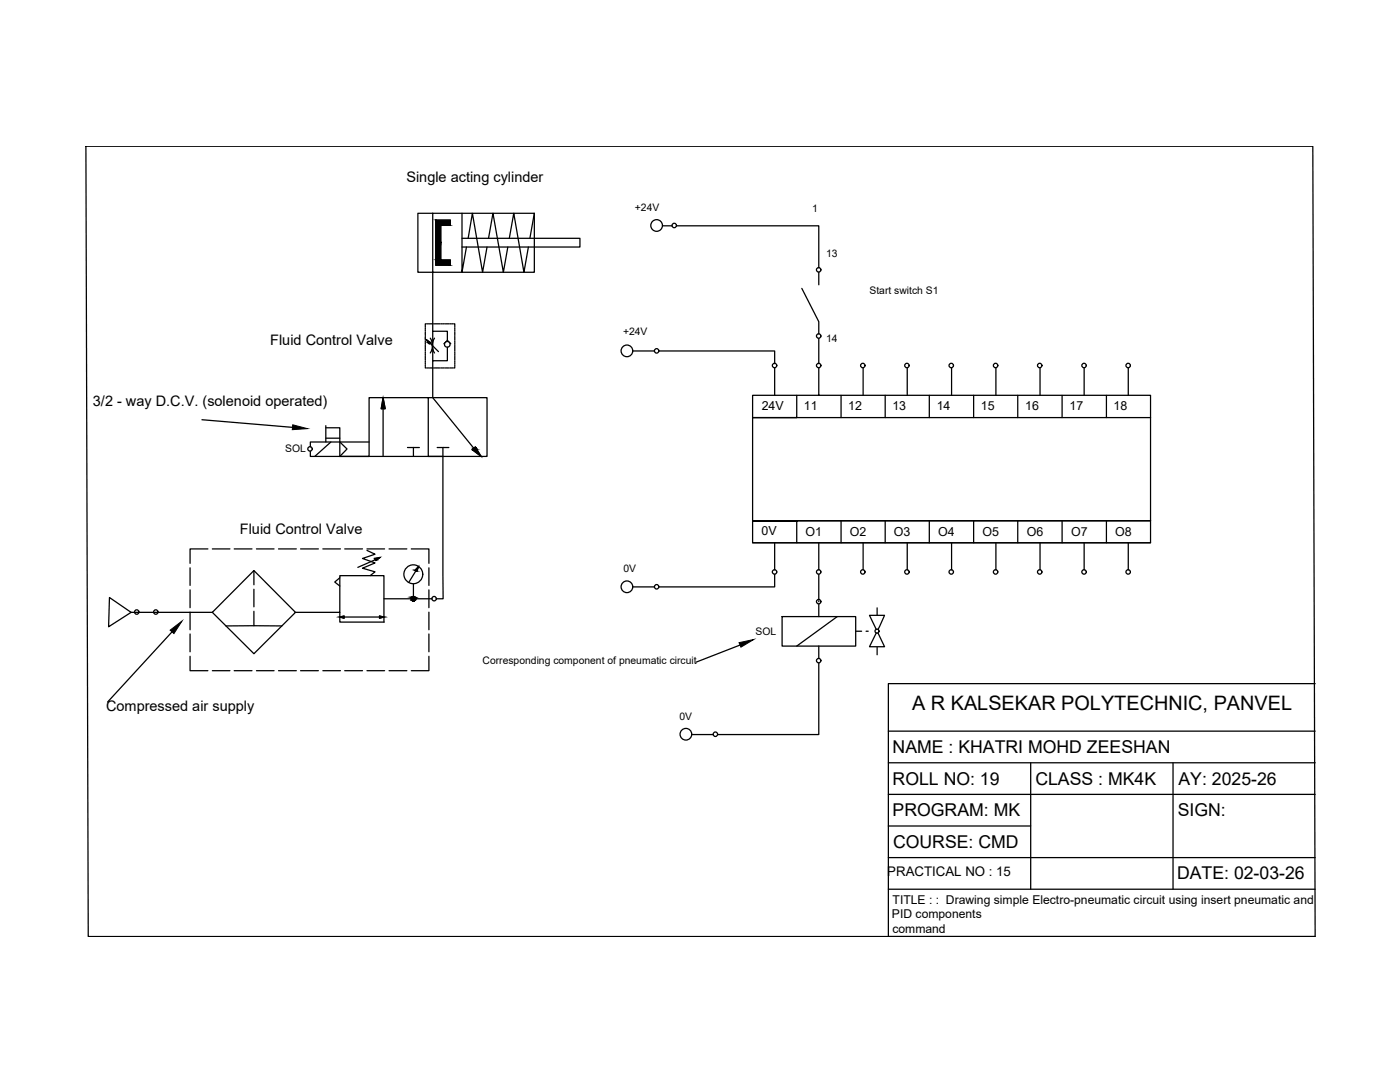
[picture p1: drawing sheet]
<svg xmlns="http://www.w3.org/2000/svg" width="279mm" height="216mm" viewBox="0 0 279 216" stroke-linecap="round" stroke-linejoin="round" font-family="sans-serif">
<!-- layer: PDF2_0 -->
<g fill="none" stroke="#000" stroke-width=".25">
<path d="M17.1 29.2h244.9l.5 157.7h-244.9zM86.4 42.6v11.7h-3v-11.7h23.2v11.7h-20.2v11.8M87 43.9h2.9v1.1h-1.9v6.9h1.9v1h-2.9zM92.2 42.6v11.7l.9-5M92.2 47.6h23.5v1.7h-23.5M93.4 47.6l.9-5 2 11.7 .9-5M97.5 47.6l.9-5 2.1 11.7 .8-5M101.6 47.6l.9-5 2.1 11.7 .9-5M106.6 42.6l-.9 5M132.2 45.1h2M135 45.1h28.4v8.3M160 57.5l3.4 6.7v2.4"/>
<path d="M163.4 54.3v2.5M84.9 73.3v.1h.2M84.9 64.9v.3M84.9 65.4v.3M84.9 65.8v.3M84.9 66.3v.3M84.9 66.6v.3M84.9 67.1v.3M84.9 67.5v.3M84.9 68v.3M84.9 68.4v.3M84.9 68.9v.3"/>
<path d="M84.9 69.3v.3M84.9 69.7v.3M84.9 70.2v.3M84.9 70.6v.3M84.9 71.1v.3M84.9 71.5v.3M84.9 72v.3M84.9 72.4v.3M84.9 72.9v.2M85.1 64.6h-.2v.2M85.3 73.4h.2M85.3 64.6h.2"/>
<path d="M85.5 79.3v11.8h11.7v-11.8h-23.5v11.8h-5.9v-5.7h-2.8M85.7 73.4h.3M85.7 64.6h.3M85.7 68.6l-.7-.9 .9 .6-.2 .3M85.8 68.5l1.7 1.7M85.9 67.5a2.69 2.69 0 0 1 0 2.9M86.1 73.4h.4M86.1 64.6h.4M86.7 73.4h.3M86.7 64.6h.3M86.7 67.5a2.69 2.69 0 0 0 0 2.9M87.1 73.4h.3"/>
<path d="M87.1 64.6h.3M87.5 73.4h.3M87.5 64.6h.3M88 73.4h.3M88 64.6h.3M88.4 73.4h.3M88.4 64.6h.3M88.6 68.6l.7-.7 .7 .7M88.8 68.4a.57 .57 0 0 0 .5 .9 .57 .57 0 0 0 .4-.9M88.9 73.4h.3M88.9 64.6h.3M88.9 68.2h.7"/>
<path d="M89.3 69.3v2.7h-2.9v7.3l8.2 10.2M89.3 67.9v-1.8h-2.9v5.9M89.3 73.4h.3M89.3 64.6h.3M89.7 73.4h.3M89.7 64.6h.3M90.2 73.4h.3M90.2 64.6h.3M90.6 64.6h.2v.2M90.8 73.3l-.2 .1M90.8 64.9v.3M90.8 65.4v.3"/>
<path d="M90.8 65.8v.3M90.8 66.3v.3M90.8 66.6v.3M90.8 67.1v.3M90.8 67.5v.3M90.8 68v.3M90.8 68.4v.3M90.8 68.9v.3M90.8 69.3v.3M90.8 69.7v.3M90.8 70.2v.3M90.8 70.6v.3"/>
<path d="M90.8 71.1v.3M90.8 71.5v.3M90.8 72v.3M90.8 72.4v.3M90.8 72.9v.2M126.4 70h4.2M131.5 70h23.1v2.6M154.6 73.4v5.5M159 78.9v4.4h-8.8h79.4M163.4 73.4v5.5h66.2v29.4h-79.4v-29.4h13.2M163.4 67.5v5.1M167.9 78.9v4.4"/>
<path d="M172.3 73.4v5.5M176.7 78.9v4.4M181.1 73.4v5.5M185.5 78.9v4.4M189.9 73.4v5.5M194.3 78.9v4.4M198.8 73.4v5.5M203.1 78.9v4.4M207.6 73.4v5.5M212 78.9v4.4M216.4 73.4v5.5M220.8 78.9v4.4"/>
<path d="M225.2 73.4v5.5M40.3 83.7l18.1 1.6M61.9 90.1v1h26.5v28.4h-1.3M65 84.9v3.3M65 87.4h2.8M66 88.2l-3.2 2.9M67.8 88.2l1.5 1.4-1.5 1.5M73.7 88.2h-11.8v1M76.2 81.5h.6M76.2 81.5h-.1l.4-2.2 .4 2.2h-.2M76.5 81.5v9.6M81.3 89.3h2.4"/>
<path d="M82.5 89.3v1.8M87.2 89.3h2.4M88.4 89.3v1.8M94.7 89.3l.2-.1 1.1 1.9-1.7-1.3 .1-.2M94.8 89.3l-.5 .3M37.9 113.3v3.5M37.9 117.7v3.6M41.5 109.5h-3.6v2.9M42.4 109.5h3.5M46.7 109.5h3.6M50.7 113.8v2.9M50.7 117.6v3.5"/>
<path d="M51.2 109.5h3.5M55.6 109.5h3.5M60 109.5h3.5M64.4 109.5h3.5M67.8 115.3l-1 .8 1 .8M68.8 109.5h3.5M73.2 109.8l1.6 .8-2.5 .8 2.5 .9-2.5 1.1 2.5 .7-.9 .8M73.2 109.5h3.6M74.8 111.4l1.1-.2-.9 .7zM74.9 111.7l-3.5 1.5M76.6 119.5h5.5M77.6 109.5h3.6"/>
<path d="M82.1 109.5h3.5v2.9M82.5 116.6v2.5M83 119.5h3.2M83.5 113l-.3 1-.4-.2zM83.5 113l-1.9 3.2M85.6 113.3v3.5M85.6 117.7v3.6M126.4 117.1h4.2M150.2 103.9h79.4h-79.4h8.8v4.4M150.2 108.3h79.4M154.6 114.6v2.5h-23.1M154.6 108.3v5.4"/>
<path d="M163.4 108.3v5.4M163.4 114.6v5M167.9 103.9v4.4M172.3 108.3v5.4M176.7 103.9v4.4M181.1 108.3v5.4M185.5 103.9v4.4M189.9 108.3v5.4M194.3 103.9v4.4M198.8 108.3v5.4M203.1 103.9v4.4M207.6 108.3v5.4"/>
<path d="M212 103.9v4.4M216.4 108.3v5.4M220.8 103.9v4.4M225.2 108.3v5.4M26.2 122.2l-4.5 2.9 .1-5.9 4.4 3h16.2l8.3-8.4 8.3 8.4-8.3 8.2-8.3-8.2M34.3 126.1l-12.8 14M37.9 131v2.8h3.6M37.9 122.1v3.6M37.9 126.5v3.6M42.4 133.8h3.5M46.7 133.8h3.6M50.7 122v2.9h5.6"/>
<path d="M50.7 124.9h-5.6M51.2 133.8h3.5M55.6 133.8h3.5M59 122.2h8.8v-7.3h8.8v9.2M60 133.8h3.5M64.4 133.8h3.5M67.8 122.2v1.9h8.9M67.8 123.1l.9-.2v.5zM68.7 123.1h7M68.8 133.8h3.5M73.2 133.8h3.6M75.7 122.9l.9 .2-.9 .3z"/>
<path d="M77.6 133.8h3.6M85.6 131v2.8h-3.5M85.6 122.1v3.6M85.6 126.5v3.6M147.7 128.7l-8.8 3.4M156.1 123h14.7v5.9h-14.7zM163.4 120.1h.1M163.4 132.3v14.3h-20.1M163.4 120.5v2.5M163.4 128.9v2.5M167.1 123l-8.1 5.9M170.8 126h1.2"/>
<path d="M172.8 126h.5M174.9 125.6l-1.4-2.8h3l-1.3 2.8M174.9 126.3l-1.4 2.7h3l-1.3-2.7M175 121.3v1.5M175 129.2v1.5M138.1 146.6h4.3"/>
<circle cx="131" cy="45" r="1.16"/>
<circle cx="134.6" cy="45" r=".44"/>
<circle cx="163.4" cy="53.8" r=".44"/>
<circle cx="125.1" cy="70" r="1.16"/>
<circle cx="131" cy="70" r=".44"/>
<circle cx="154.6" cy="72.9" r=".44"/>
<circle cx="163.4" cy="67" r=".44"/>
<circle cx="163.4" cy="72.9" r=".44"/>
<circle cx="172.2" cy="72.9" r=".44"/>
<circle cx="181" cy="72.9" r=".44"/>
<circle cx="189.8" cy="72.9" r=".44"/>
<circle cx="198.7" cy="72.9" r=".44"/>
<circle cx="207.5" cy="72.9" r=".44"/>
<circle cx="216.3" cy="72.9" r=".44"/>
<circle cx="225.1" cy="72.9" r=".44"/>
<circle cx="61.9" cy="89.6" r=".44"/>
<circle cx="82.5" cy="114.6" r="1.88"/>
<circle cx="82.5" cy="119.5" r=".44"/>
<circle cx="86.6" cy="119.5" r=".44"/>
<circle cx="125.1" cy="117.1" r="1.16"/>
<circle cx="131" cy="117.1" r=".44"/>
<circle cx="154.6" cy="114.1" r=".44"/>
<circle cx="163.4" cy="114.1" r=".44"/>
<circle cx="172.2" cy="114.1" r=".44"/>
<circle cx="181" cy="114.1" r=".44"/>
<circle cx="189.8" cy="114.1" r=".44"/>
<circle cx="198.7" cy="114.1" r=".44"/>
<circle cx="207.5" cy="114.1" r=".44"/>
<circle cx="216.3" cy="114.1" r=".44"/>
<circle cx="225.1" cy="114.1" r=".44"/>
<circle cx="27.3" cy="122.1" r=".44"/>
<circle cx="31.1" cy="122.1" r=".44"/>
<circle cx="163.4" cy="120.1" r=".44"/>
<circle cx="163.4" cy="131.8" r=".44"/>
<circle cx="175" cy="125.9" r=".4"/>
<circle cx="136.9" cy="146.5" r="1.16"/>
<circle cx="142.8" cy="146.5" r=".44"/>
</g>
<g fill="#000" stroke="#000" stroke-width=".2">
<path d="M76.5 79.3l.4 2.2h-.8zM85.5 68.5h.3zM58.4 84.8l2.9 .7-3 .2zM94.3 89.6h.9v.2zM74.8 111.4h.8l-.3 .3zM74.8 111.4l1.1-.2-.3 .2zM82.8 113.8h.5l-.1 .1zM83.5 113l-.2 .8h-.5zM34 125.7l2.3-1.8-1.6 2.5zM67.8 123.1h.9v.3zM67.8 123.1l.9-.2v.2zM75.7 122.9l.9 .2h-.9z"/>
<path d="M75.7 123.1h.9l-.9 .3zM147.5 128.2l2.9-.6-2.5 1.5z"/>
<path d="M87 45l1 3.4v-3.4zM87 45l1 3.4h-1zM87 48.4h1zM87 48.4h1zM87 48.4l1 3.5v-3.5zM87 48.4l1 3.5h-1z"/>
<path d="M87 43.9l2.9 1.1v-1.1zM87 43.9l2.9 1.1h-2.9z"/>
<path d="M87 51.9l2.9 1v-1zM87 51.9l2.9 1h-2.9z"/>
<path d="M85 67.7l.9 .6h-.4zM85.5 68.3h.4zM85.5 68.3l.4 .1zM85.5 68.4h.4zM85.5 68.4l.3 .1z"/>
<path d="M85.5 68.5l.2 .1zM85.6 68.6h.1z"/>
<path d="M94.3 89.6v.2h.9zM94.3 89.8h.9l.8 1.3z"/>
<path d="M94.9 89.2l.1 .1h-.3zM94.7 89.3l.3 .2v-.2zM94.7 89.3l.3 .2h-.4zM94.6 89.5l.6 .1-.2-.1zM94.3 89.6l.3-.1 .6 .1z"/>
<path d="M74.8 111.4l.1 .3h.4zM74.9 111.7h.4l-.3 .2z"/>
<path d="M82.4 119.1h.1zM82.3 119.1h.2z"/>
<path d="M82.3 119.1h.2zM82.2 119.1h.3z"/>
<path d="M82.2 119.1l.3 .1zM82.2 119.1l.3 .1z"/>
<path d="M82.2 119.2l.3 .1zM82.2 119.2l.3 .1z"/>
<path d="M82.1 119.3l.4 .1zM82.1 119.3l.4 .1z"/>
<path d="M82.1 119.4h.4zM82.1 119.4h.4z"/>
<path d="M82.1 119.4l.4 .1zM82.1 119.4l.4 .1z"/>
<path d="M82.5 119.1h.2zM82.5 119.1h.2z"/>
<path d="M82.5 119.1h.2zM82.5 119.1h.2z"/>
<path d="M82.5 119.1h.3zM82.5 119.1h.3z"/>
<path d="M82.5 119.1l.3 .1zM82.5 119.1l.3 .1z"/>
<path d="M82.8 113.8l.4 .1zM83 113.9h.2z"/>
<path d="M82.5 119.2l.4 .1zM82.5 119.2l.4 .1z"/>
<path d="M82.5 119.3l.4 .1zM82.5 119.3l.4 .1z"/>
<path d="M82.5 119.4h.5zM82.5 119.4h.5z"/>
<path d="M82.5 119.4l.5 .1zM82.5 119.4l.5 .1z"/>
<path d="M82.1 119.5l.9 .1zM82.1 119.5l.9 .1zM82.1 119.6h.9zM82.1 119.6h.8zM82.1 119.6h.8zM82.1 119.6l.8 .1zM82.1 119.7h.8zM82.1 119.7l.7 .1zM82.2 119.8h.6zM82.2 119.8l.6 .1zM82.3 119.9h.5zM82.3 119.9h.4zM82.3 119.9h.4zM82.3 119.9h.3zM82.4 119.9h.2zM82.4 119.9h.2z"/>
</g>
<!-- layer: 0 -->
<path d="M262.5 136.4h-85.2v50.5h85.2M177.3 145.9h85.2M177.3 152.2h85.2M177.3 158.5h85.2M205.7 152.2v25.2M234.1 152.2v25.2M177.3 171.1h85.2M177.3 164.8h28.4M177.3 177.4h85.2" fill="none" stroke="#000" stroke-width=".25"/>
<text font-size="4" x="182" y="141.7">A R KALSEKAR POLYTECHNIC, PANVEL</text>
<g font-size="3.5">
<text x="178.1" y="150.3">NAME : KHATRI MOHD ZEESHAN</text>
<text x="178.1" y="156.6">ROLL NO: 19</text>
<text x="206.6" y="156.6">CLASS : MK4K</text>
<text x="235.2" y="156.6">AY: 2025-26</text>
<text x="178.1" y="162.9">PROGRAM: MK</text>
<text x="235" y="162.9">SIGN:</text>
<text x="178.2" y="169.2">COURSE: CMD</text>
<text x="234.9" y="175.5">DATE: 02-03-26</text>
</g>
<g font-size="2.9">
<text x="81.1" y="36.3">Single acting cylinder</text>
<text x="53.9" y="68.9">Fluid Control Valve</text>
<text x="18.5" y="81">3/2 - way D.C.V. (solenoid operated)</text>
<text x="47.9" y="106.6">Fluid Control Valve</text>
<text x="21.2" y="141.9">Compressed air supply</text>
</g>
<text font-size="2.6" x="177.1" y="174.9">PRACTICAL NO : 15</text>
<g font-size="2.5">
<text x="152" y="81.8">24V</text>
<text x="160.4" y="81.8">11</text>
<text x="169.3" y="81.8">12</text>
<text x="178.1" y="81.8">13</text>
<text x="186.9" y="81.8">14</text>
<text x="195.7" y="81.8">15</text>
<text x="204.6" y="81.8">16</text>
<text x="213.4" y="81.8">17</text>
<text x="222.2" y="81.8">18</text>
<text x="152" y="106.8">0V</text>
<text x="160.7" y="106.9">O1</text>
<text x="169.6" y="106.9">O2</text>
<text x="178.4" y="106.9">O3</text>
<text x="187.2" y="106.9">O4</text>
<text x="196" y="106.9">O5</text>
<text x="204.9" y="106.9">O6</text>
<text x="213.7" y="106.9">O7</text>
<text x="222.5" y="106.9">O8</text>
</g>
<g font-size="2.4">
<text x="178" y="183.3">PID components</text>
<text x="178.1" y="180.4">TITLE : : Drawing simple Electro-pneumatic circuit using insert pneumatic and</text>
<text x="178.1" y="186.2">command</text>
</g>
<g font-size="2.1">
<text x="126.7" y="42.2">+24V</text>
<text x="162.1" y="42.3">1</text>
<text x="164.9" y="51.4">13</text>
<text x="173.5" y="58.6">Start switch S1</text>
<text x="124.3" y="66.9">+24V</text>
<text x="164.9" y="68.3">14</text>
<text x="56.9" y="90.3">SOL</text>
<text x="124.4" y="114.2">0V</text>
<text x="150.8" y="126.8">SOL</text>
<text x="96.3" y="132.5">Corresponding component of pneumatic circuit</text>
<text x="135.6" y="143.6">0V</text>
</g>
</svg>
